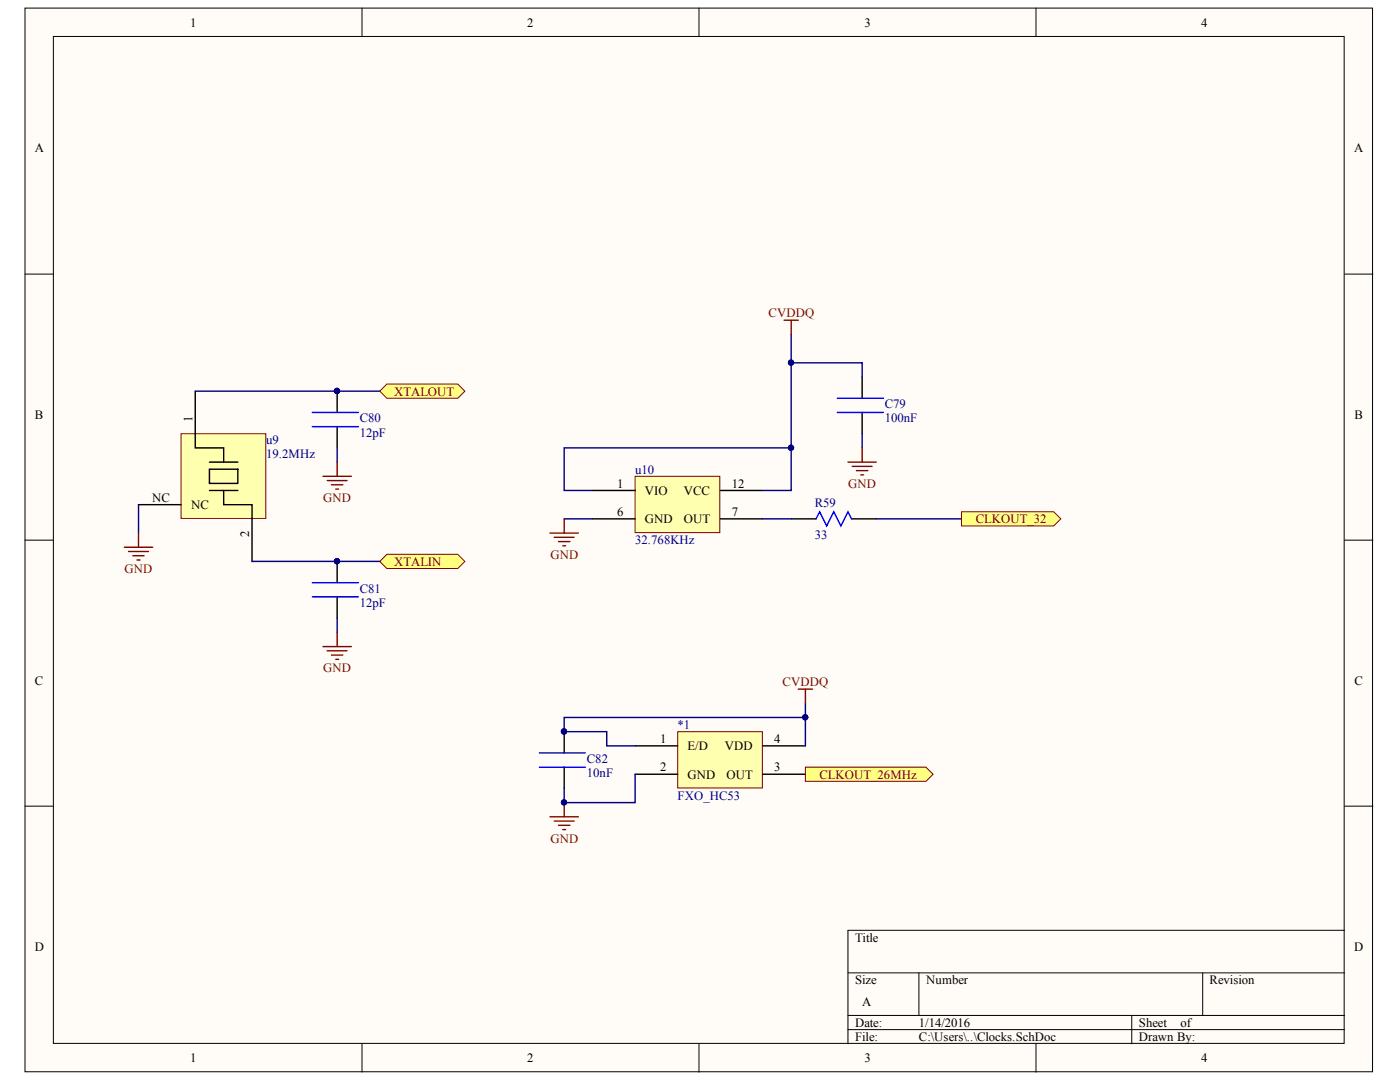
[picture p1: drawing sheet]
<svg xmlns="http://www.w3.org/2000/svg" width="279mm" height="216mm" viewBox="0 0 279 216" stroke-linecap="round" stroke-linejoin="round" font-family="sans-serif">
<g fill="#fffcf8" stroke="#000" stroke-width=".2">
<path d="M5 1.6h268.9v212.3h-268.9z"/>
<path d="M10.7 7.3h257.6v200.9h-257.6z"/>
</g>
<g fill="none" stroke="#000" stroke-width=".2">
<path d="M72.2 1.6v5.7M139.5 1.6v5.7M206.8 1.6v5.7M5 54.7h5.7M268.3 54.7h5.7M5 107.8h5.7M268.3 107.8h5.7M5 160.9h5.7M268.3 160.9h5.7M169.2 194.1h99.1M183.4 194.1v8.5M240 194.1v8.5"/>
<path d="M268.3 185.6h-99.1v22.7M72.2 208.3v5.6M139.5 208.3v5.6M169.2 202.6h99.1M169.2 205.4h99.1M206.8 208.3v5.6M225.9 202.6v5.7"/>
</g>
<path d="M67.3 89.4v2.8M27.6 100.7v5.7M67.3 123.3v2.9" fill="none" stroke="#000080" stroke-width=".28"/>
<g fill="none" stroke="#800000" stroke-width=".28">
<path d="M64.5 95h5.6M65.3 95.9h4M66.2 96.7h2.2M67 97.6h.6M67.3 92.2v2.8M24.8 109.2h5.7M25.7 110h3.9M26.5 110.9h2.3M27.4 111.7h.5M27.6 106.4v2.8M64.5 129h5.6M65.3 129.9h4"/>
<path d="M66.2 130.7h2.2M67 131.6h.6M67.3 126.2v2.8"/>
</g>
<path d="M67.3 78.1v4.2M67.3 85.1v4.3M67.3 112v4.3M67.3 119.1v4.2" fill="none" stroke="#000" stroke-width=".28"/>
<g fill="#000080" stroke="#000080" stroke-width=".2">
<circle cx="67.2" cy="78" r=".52"/>
<circle cx="67.2" cy="112" r=".52"/>
</g>
<path d="M62.3 85.1h9.2M62.3 82.3h9.2M62.3 119.1h9.2M62.3 116.3h9.2" fill="none" stroke="#00f" stroke-width=".28"/>
<path d="M126.8 95h16.9v11.3h-16.9z" fill="#ffffb0" stroke="#800000" stroke-width=".2"/>
<path d="M172.1 75.2v4.3M118.3 97.9h8.5M143.7 97.9h8.5M172.1 82.3v4.2M118.3 103.5h8.5M143.7 103.5h8.5M157.9 103.5h5M169.9 103.5h5" fill="none" stroke="#000" stroke-width=".28"/>
<path d="M167.1 79.5h9.2M167.1 82.3h9.2M162.9 103.5l.7-1.4 1.4 2.8 1.4-2.8 1.4 2.8 1.4-2.8 .7 1.4" fill="none" stroke="#00f" stroke-width=".28"/>
<path d="M157.9 72.4h14.2v2.8M157.9 66.7v22.7M118.3 97.9h-5.7v-8.5h45.3v8.5h-5.7M172.1 86.5v2.9M112.6 103.5h5.7M152.2 103.5h5.7M174.9 103.5h17" fill="none" stroke="#000080" stroke-width=".28"/>
<g fill="#000080" stroke="#000080" stroke-width=".2">
<circle cx="157.9" cy="89.3" r=".52"/>
<circle cx="157.9" cy="72.3" r=".52"/>
</g>
<path d="M156.5 63.9h2.8M157.9 63.9v2.8M169.2 92.2h5.7M170.1 93.1h3.9M170.9 93.9h2.3M171.8 94.8h.5M172.1 89.4v2.8M109.8 106.4h5.6M110.6 107.2h4M111.5 108.1h2.2M112.3 108.9h.6M112.6 103.5v2.9" fill="none" stroke="#800000" stroke-width=".28"/>
<path d="M36.1 86.5h16.9v16.9h-16.9z" fill="#ffffb0" stroke="#800000" stroke-width=".2"/>
<path d="M39 78.1v11.3h5.6v2.8M41.8 93.6h5.7v2.9h-5.7zM41.8 97.9h5.7M41.8 92.2h5.7M44.6 97.9v2.8h5.7v11.3M27.6 100.7h8.5" fill="none" stroke="#000" stroke-width=".28"/>
<g fill="#ffff80" stroke="#800000" stroke-width=".2">
<path d="M75.8 78.1l1.4-1.5h14.2l1.4 1.5-1.4 1.4h-14.2z" fill-rule="evenodd"/>
<path d="M75.8 112l1.4-1.4h14.2l1.4 1.4-1.4 1.4h-14.2z" fill-rule="evenodd"/>
<path d="M191.9 102.1h18.4l1.4 1.4-1.4 1.4h-18.4z" fill-rule="evenodd"/>
</g>
<path d="M39 78.1h36.8M50.3 112h25.5" fill="none" stroke="#000080" stroke-width=".28"/>
<g fill="#000080" stroke="#000080" stroke-width=".2">
<circle cx="67.2" cy="78" r=".52"/>
<circle cx="67.2" cy="112" r=".52"/>
<circle cx="112.6" cy="146" r=".52"/>
</g>
<path d="M112.6 146v4.2M112.6 153.1v4.2" fill="none" stroke="#000" stroke-width=".28"/>
<path d="M107.6 153.1h9.2M107.6 150.2h9.2" fill="none" stroke="#00f" stroke-width=".28"/>
<path d="M135.2 146h17v11.2h-17z" fill="#ffffb0" stroke="#800000" stroke-width=".2"/>
<path d="M126.8 148.8h8.4M126.8 154.5h8.4M152.2 148.8h8.5M152.2 154.5h8.5" fill="none" stroke="#000" stroke-width=".28"/>
<path d="M126.8 154.5v5.7h-14.2v-2.9M160.7 143.2h-48.1v2.8h8.5v2.8h5.7" fill="none" stroke="#000080" stroke-width=".28"/>
<g fill="#000080" stroke="#000080" stroke-width=".2">
<circle cx="112.6" cy="160.1" r=".52"/>
<circle cx="160.7" cy="143.1" r=".52"/>
<circle cx="112.6" cy="146" r=".52"/>
</g>
<path d="M160.7 153.1h24.1l1.4 1.4-1.4 1.4h-24.1z" fill-rule="evenodd" fill="#ffff80" stroke="#800000" stroke-width=".2"/>
<path d="M160.7 140.3v8.5" fill="none" stroke="#000080" stroke-width=".28"/>
<g fill="#000080" stroke="#000080" stroke-width=".2">
<circle cx="160.7" cy="143.1" r=".52"/>
<circle cx="112.6" cy="160.1" r=".52"/>
</g>
<path d="M159.3 137.5h2.9M160.7 137.5v2.8M109.8 163h5.6M110.6 163.8h4M111.5 164.7h2.2M112.3 165.5h.6M112.6 160.2v2.8" fill="none" stroke="#800000" stroke-width=".28"/>
<g font-size="2.5">
<text x="38" y="5.3">1</text>
<text x="105.2" y="5.3">2</text>
<text x="172.5" y="5.3">3</text>
<text x="239.7" y="5.3">4</text>
<text x="6.9" y="30.4">A</text>
<text x="270.2" y="30.4">A</text>
<text x="6.9" y="83.5">B</text>
<text x="270.3" y="83.5">B</text>
<text x="38.4" y="84.3" transform="rotate(-90 38.4 84.3)">1</text>
<text x="30.4" y="100.2">NC</text>
<text x="38.1" y="101.6">NC</text>
<text x="123.2" y="97.3">1</text>
<text x="128.7" y="98.7">VIO</text>
<text x="136.5" y="98.7">VCC</text>
<text x="146" y="97.3">12</text>
<text x="49.7" y="107.1" transform="rotate(-90 49.7 107.1)">2</text>
<text x="123.2" y="103">6</text>
<text x="128.7" y="104.4">GND</text>
<text x="136.5" y="104.4">OUT</text>
<text x="146" y="103">7</text>
<text x="6.9" y="136.6">C</text>
<text x="270.3" y="136.6">C</text>
<text x="131.7" y="148.3">1</text>
<text x="137.2" y="149.7">E/D</text>
<text x="144.7" y="149.7">VDD</text>
<text x="154.5" y="148.3">4</text>
<text x="131.7" y="153.9">2</text>
<text x="137.2" y="155.4">GND</text>
<text x="145" y="155.4">OUT</text>
<text x="154.5" y="153.9">3</text>
<text x="6.9" y="189.7">D</text>
<text x="170.6" y="187.9">Title</text>
<text x="270.2" y="189.7">D</text>
<text x="170.6" y="196.4">Size</text>
<text x="184.8" y="196.4">Number</text>
<text x="241.4" y="196.4">Revision</text>
<text x="172.1" y="200.7">A</text>
<text x="170.6" y="204.9">Date:</text>
<text x="170.6" y="207.7">File:</text>
<text x="183.4" y="204.9">1/14/2016</text>
<text x="183.4" y="207.7">C:\Users\..\Clocks.SchDoc</text>
<text x="227.3" y="204.9">Sheet</text>
<text x="227.3" y="207.7">Drawn By:</text>
<text x="235.6" y="204.9">of</text>
<text x="38" y="212">1</text>
<text x="105.2" y="212">2</text>
<text x="172.5" y="212">3</text>
<text x="239.7" y="212">4</text>
</g>
<g font-size="2.5" fill="#800000">
<text x="153.4" y="63.3">CVDDQ</text>
<text x="78.6" y="78.9">XTALOUT</text>
<text x="64.5" y="100.2">GND</text>
<text x="169.3" y="97.3">GND</text>
<text x="194.7" y="104.4">CLKOUT_32</text>
<text x="78.6" y="112.9">XTALIN</text>
<text x="109.8" y="111.5">GND</text>
<text x="24.9" y="114.3">GND</text>
<text x="64.5" y="134.1">GND</text>
<text x="156.2" y="136.9">CVDDQ</text>
<text x="163.5" y="155.4">CLKOUT_26MHz</text>
<text x="109.8" y="168.1">GND</text>
</g>
<g font-size="2.5" fill="#000080">
<text x="176.6" y="81.5">C79</text>
<text x="53.1" y="88.6">u9</text>
<text x="71.8" y="87.1">12pF</text>
<text x="71.8" y="84.3">C80</text>
<text x="176.6" y="84.3">100nF</text>
<text x="53.1" y="91.4">19.2MHz</text>
<text x="126.8" y="94.5">u10</text>
<text x="162.6" y="101.3">R59</text>
<text x="162.6" y="107.5">33</text>
<text x="126.8" y="108.6">32.768KHz</text>
<text x="71.8" y="118.3">C81</text>
<text x="71.8" y="121.1">12pF</text>
<text x="135.2" y="145.5">*1</text>
<text x="117.1" y="155.1">10nF</text>
<text x="117.1" y="152.2">C82</text>
<text x="135.2" y="159.6">FXO_HC53</text>
</g>
</svg>
